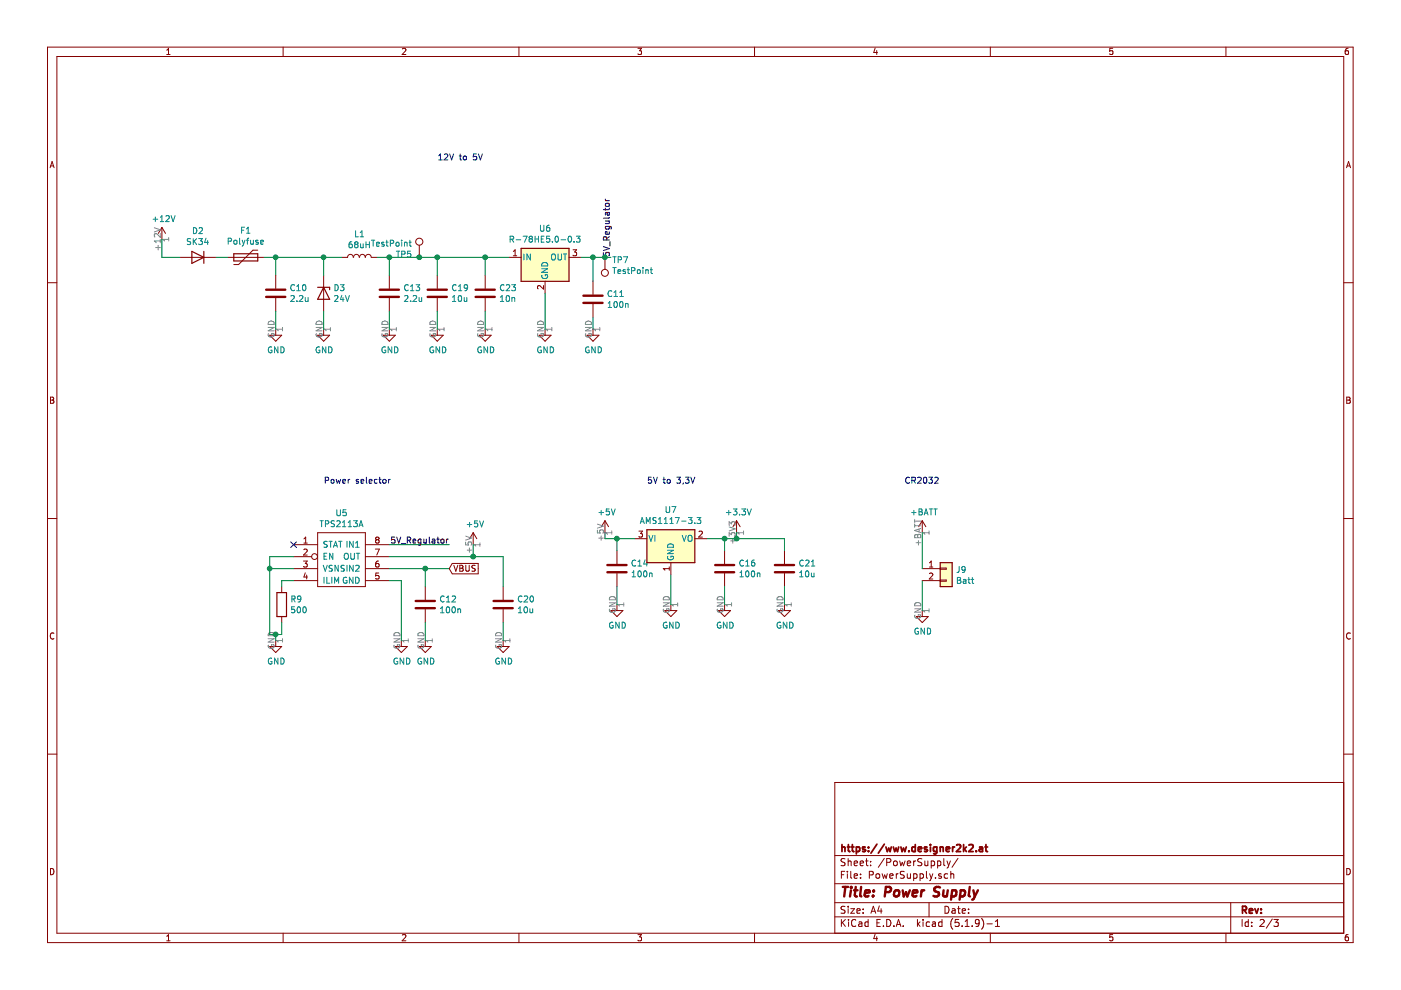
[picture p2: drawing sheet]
EESchema Schematic File Version 4
EELAYER 30 0
EELAYER END
$Descr A4 11693 8268
encoding utf-8
Sheet 2 3
Title "Power Supply"
Date ""
Rev ""
Comp "https://www.designer2k2.at"
Comment1 ""
Comment2 ""
Comment3 ""
Comment4 ""
$EndDescr
$Comp
L Regulator_Linear:AMS1117-3.3 U7
U 1 1
P 5600 4500
F 0 "U7" H 5600 4742 50  0000 C CNN
F 1 "AMS1117-3.3" H 5600 4651 50  0000 C CNN
F 2 "Package_TO_SOT_SMD:SOT-223-3_TabPin2" H 5600 4700 50  0001 C CNN
F 3 "http://www.advanced-monolithic.com/pdf/ds1117.pdf" H 5700 4250 50  0001 C CNN
F 4 "C6186" H 5600 4500 50  0001 C CNN "JLCPCB"
	1    5600 4500
	1    0    0    -1  
$EndComp
$Comp
L CanDisplayEGT:TPS2113A U5
U 1 1
P 2850 4700
F 0 "U5" H 2850 5115 50  0000 C CNN
F 1 "TPS2113A" H 2850 5024 50  0000 C CNN
F 2 "Package_SO:TSSOP-8_4.4x3mm_P0.65mm" H 2850 4700 50  0001 C CNN
F 3 "http://www.ti.com/lit/ds/sbvs045c/sbvs045c.pdf" H 2850 4700 50  0001 C CNN
F 4 "C130052" H 2850 4700 50  0001 C CNN "JLCPCB"
	1    2850 4700
	1    0    0    -1  
$EndComp
NoConn ~ 2450 4550
$Comp
L Device:R R9
U 1 1
P 2350 5050
F 0 "R9" H 2420 5096 50  0000 L CNN
F 1 "500" H 2420 5005 50  0000 L CNN
F 2 "Resistor_SMD:R_0603_1608Metric" V 2280 5050 50  0001 C CNN
F 3 "~" H 2350 5050 50  0001 C CNN
F 4 "C22808" H 2350 5050 50  0001 C CNN "JLCPCB"
	1    2350 5050
	1    0    0    -1  
$EndComp
Wire Wire Line
	2350 4850 2450 4850
$Comp
L power:GND #PWR041
U 1 1
P 2300 5350
F 0 "#PWR041" H 2300 5100 50  0001 C CNN
F 1 "GND" H 2305 5177 50  0000 C CNN
F 2 "" H 2300 5350 50  0001 C CNN
F 3 "" H 2300 5350 50  0001 C CNN
	1    2300 5350
	1    0    0    -1  
$EndComp
Wire Wire Line
	2300 5350 2300 5300
Wire Wire Line
	2300 5300 2350 5300
Wire Wire Line
	2300 5300 2250 5300
Wire Wire Line
	2250 4750 2450 4750
Connection ~ 2300 5300
Wire Wire Line
	2250 4750 2250 4650
Wire Wire Line
	2250 4650 2450 4650
$Comp
L power:GND #PWR044
U 1 1
P 3350 5350
F 0 "#PWR044" H 3350 5100 50  0001 C CNN
F 1 "GND" H 3355 5177 50  0000 C CNN
F 2 "" H 3350 5350 50  0001 C CNN
F 3 "" H 3350 5350 50  0001 C CNN
	1    3350 5350
	1    0    0    -1  
$EndComp
Wire Wire Line
	3350 4850 3250 4850
$Comp
L Device:C C12
U 1 1
P 3550 5050
F 0 "C12" H 3665 5096 50  0000 L CNN
F 1 "100n" H 3665 5005 50  0000 L CNN
F 2 "Capacitor_SMD:C_0603_1608Metric" H 3588 4900 50  0001 C CNN
F 3 "~" H 3550 5050 50  0001 C CNN
F 4 "C14663" H 3550 5050 50  0001 C CNN "JLCPCB"
	1    3550 5050
	1    0    0    -1  
$EndComp
$Comp
L power:GND #PWR045
U 1 1
P 3550 5350
F 0 "#PWR045" H 3550 5100 50  0001 C CNN
F 1 "GND" H 3555 5177 50  0000 C CNN
F 2 "" H 3550 5350 50  0001 C CNN
F 3 "" H 3550 5350 50  0001 C CNN
	1    3550 5350
	1    0    0    -1  
$EndComp
Wire Wire Line
	3250 4550 3750 4550
Text Label 3750 4550 2    50   ~ 0
5V_Regulator
$Comp
L power:+5V #PWR048
U 1 1
P 3950 4550
F 0 "#PWR048" H 3950 4400 50  0001 C CNN
F 1 "+5V" H 3965 4723 50  0000 C CNN
F 2 "" H 3950 4550 50  0001 C CNN
F 3 "" H 3950 4550 50  0001 C CNN
	1    3950 4550
	1    0    0    -1  
$EndComp
Wire Wire Line
	3950 4550 3950 4650
Wire Wire Line
	3250 4650 3950 4650
$Comp
L power:GND #PWR053
U 1 1
P 5600 5050
F 0 "#PWR053" H 5600 4800 50  0001 C CNN
F 1 "GND" H 5605 4877 50  0000 C CNN
F 2 "" H 5600 5050 50  0001 C CNN
F 3 "" H 5600 5050 50  0001 C CNN
	1    5600 5050
	1    0    0    -1  
$EndComp
Wire Wire Line
	5600 5050 5600 4800
$Comp
L Device:C C14
U 1 1
P 5150 4750
F 0 "C14" H 5265 4796 50  0000 L CNN
F 1 "100n" H 5265 4705 50  0000 L CNN
F 2 "Capacitor_SMD:C_0603_1608Metric" H 5188 4600 50  0001 C CNN
F 3 "~" H 5150 4750 50  0001 C CNN
F 4 "C14663" H 5150 4750 50  0001 C CNN "JLCPCB"
	1    5150 4750
	1    0    0    -1  
$EndComp
$Comp
L Device:C C16
U 1 1
P 6050 4750
F 0 "C16" H 6165 4796 50  0000 L CNN
F 1 "100n" H 6165 4705 50  0000 L CNN
F 2 "Capacitor_SMD:C_0603_1608Metric" H 6088 4600 50  0001 C CNN
F 3 "~" H 6050 4750 50  0001 C CNN
F 4 "C14663" H 6050 4750 50  0001 C CNN "JLCPCB"
	1    6050 4750
	1    0    0    -1  
$EndComp
$Comp
L power:GND #PWR051
U 1 1
P 5150 5050
F 0 "#PWR051" H 5150 4800 50  0001 C CNN
F 1 "GND" H 5155 4877 50  0000 C CNN
F 2 "" H 5150 5050 50  0001 C CNN
F 3 "" H 5150 5050 50  0001 C CNN
	1    5150 5050
	1    0    0    -1  
$EndComp
$Comp
L power:GND #PWR055
U 1 1
P 6050 5050
F 0 "#PWR055" H 6050 4800 50  0001 C CNN
F 1 "GND" H 6055 4877 50  0000 C CNN
F 2 "" H 6050 5050 50  0001 C CNN
F 3 "" H 6050 5050 50  0001 C CNN
	1    6050 5050
	1    0    0    -1  
$EndComp
Wire Wire Line
	6050 5050 6050 4900
Wire Wire Line
	6050 4600 6050 4500
Wire Wire Line
	6050 4500 5900 4500
Wire Wire Line
	5300 4500 5150 4500
Wire Wire Line
	5150 4500 5150 4600
Wire Wire Line
	5150 4900 5150 5050
$Comp
L power:+5V #PWR050
U 1 1
P 5050 4450
F 0 "#PWR050" H 5050 4300 50  0001 C CNN
F 1 "+5V" H 5065 4623 50  0000 C CNN
F 2 "" H 5050 4450 50  0001 C CNN
F 3 "" H 5050 4450 50  0001 C CNN
	1    5050 4450
	1    0    0    -1  
$EndComp
Connection ~ 5150 4500
$Comp
L power:+3.3V #PWR056
U 1 1
P 6150 4450
F 0 "#PWR056" H 6150 4300 50  0001 C CNN
F 1 "+3.3V" H 6165 4623 50  0000 C CNN
F 2 "" H 6150 4450 50  0001 C CNN
F 3 "" H 6150 4450 50  0001 C CNN
	1    6150 4450
	1    0    0    -1  
$EndComp
Wire Wire Line
	6150 4450 6150 4500
Wire Wire Line
	6150 4500 6050 4500
Connection ~ 6050 4500
Wire Wire Line
	5150 4500 5050 4500
Wire Wire Line
	5050 4500 5050 4450
$Comp
L Device:C C13
U 1 1
P 3250 2450
F 0 "C13" H 3365 2496 50  0000 L CNN
F 1 "2.2u" H 3365 2405 50  0000 L CNN
F 2 "Capacitor_SMD:C_0805_2012Metric" H 3288 2300 50  0001 C CNN
F 3 "~" H 3250 2450 50  0001 C CNN
F 4 "C49217" H 3250 2450 50  0001 C CNN "JLCPCB"
	1    3250 2450
	1    0    0    -1  
$EndComp
$Comp
L Device:D_Zener D3
U 1 1
P 2700 2450
F 0 "D3" V 2654 2530 50  0000 L CNN
F 1 "24V" V 2745 2530 50  0000 L CNN
F 2 "Diode_SMD:D_SOD-323" H 2700 2450 50  0001 C CNN
F 3 "~" H 2700 2450 50  0001 C CNN
F 4 "C463816" V 2700 2450 50  0001 C CNN "JLCPCB"
	1    2700 2450
	0    1    1    0   
$EndComp
$Comp
L Device:D D2
U 1 1
P 1650 2150
F 0 "D2" H 1650 1933 50  0000 C CNN
F 1 "SK34" H 1650 2024 50  0000 C CNN
F 2 "Diode_SMD:D_SMA" H 1650 2150 50  0001 C CNN
F 3 "~" H 1650 2150 50  0001 C CNN
F 4 "C65008" H 1650 2150 50  0001 C CNN "JLCPCB"
	1    1650 2150
	-1   0    0    1   
$EndComp
$Comp
L Device:Polyfuse F1
U 1 1
P 2050 2150
F 0 "F1" V 1825 2150 50  0000 C CNN
F 1 "Polyfuse" V 1916 2150 50  0000 C CNN
F 2 "Fuse:Fuse_1206_3216Metric_Castellated" H 2100 1950 50  0001 L CNN
F 3 "~" H 2050 2150 50  0001 C CNN
F 4 "C70082" V 2050 2150 50  0001 C CNN "JLCPCB"
	1    2050 2150
	0    1    1    0   
$EndComp
Wire Wire Line
	3250 2150 3250 2300
$Comp
L power:GND #PWR043
U 1 1
P 3250 2750
F 0 "#PWR043" H 3250 2500 50  0001 C CNN
F 1 "GND" H 3255 2577 50  0000 C CNN
F 2 "" H 3250 2750 50  0001 C CNN
F 3 "" H 3250 2750 50  0001 C CNN
	1    3250 2750
	1    0    0    -1  
$EndComp
Wire Wire Line
	3250 2750 3250 2600
$Comp
L Device:L L1
U 1 1
P 3000 2150
AR Path="/60404697/6041F7D6" Ref="L1"  Part="1" 
AR Path="/6041F7D6" Ref="L1"  Part="1" 
F 0 "L1" V 3190 2150 50  0000 C CNN
F 1 "68uH" V 3099 2150 50  0000 C CNN
F 2 "Inductor_SMD:L_6.3x6.3_H3" H 3000 2150 50  0001 C CNN
F 3 "~" H 3000 2150 50  0001 C CNN
F 4 "C86662" V 3000 2150 50  0001 C CNN "JLCPCB"
	1    3000 2150
	0    -1   -1   0   
$EndComp
Wire Wire Line
	2850 2150 2700 2150
Wire Wire Line
	2700 2150 2700 2300
$Comp
L power:GND #PWR042
U 1 1
P 2700 2750
F 0 "#PWR042" H 2700 2500 50  0001 C CNN
F 1 "GND" H 2705 2577 50  0000 C CNN
F 2 "" H 2700 2750 50  0001 C CNN
F 3 "" H 2700 2750 50  0001 C CNN
	1    2700 2750
	1    0    0    -1  
$EndComp
Wire Wire Line
	2700 2750 2700 2600
$Comp
L power:GND #PWR040
U 1 1
P 2300 2750
F 0 "#PWR040" H 2300 2500 50  0001 C CNN
F 1 "GND" H 2305 2577 50  0000 C CNN
F 2 "" H 2300 2750 50  0001 C CNN
F 3 "" H 2300 2750 50  0001 C CNN
	1    2300 2750
	1    0    0    -1  
$EndComp
Wire Wire Line
	2300 2750 2300 2600
Wire Wire Line
	2300 2300 2300 2150
Wire Wire Line
	2300 2150 2700 2150
Connection ~ 2700 2150
Wire Wire Line
	2300 2150 2200 2150
Connection ~ 2300 2150
Wire Wire Line
	1350 2150 1500 2150
$Comp
L power:GND #PWR059
U 1 1
P 7700 5100
F 0 "#PWR059" H 7700 4850 50  0001 C CNN
F 1 "GND" H 7705 4927 50  0000 C CNN
F 2 "" H 7700 5100 50  0001 C CNN
F 3 "" H 7700 5100 50  0001 C CNN
	1    7700 5100
	1    0    0    -1  
$EndComp
$Comp
L power:+BATT #PWR058
U 1 1
P 7700 4450
F 0 "#PWR058" H 7700 4300 50  0001 C CNN
F 1 "+BATT" H 7715 4623 50  0000 C CNN
F 2 "" H 7700 4450 50  0001 C CNN
F 3 "" H 7700 4450 50  0001 C CNN
	1    7700 4450
	1    0    0    -1  
$EndComp
$Comp
L power:+12V #PWR039
U 1 1
P 1350 2000
F 0 "#PWR039" H 1350 1850 50  0001 C CNN
F 1 "+12V" H 1365 2173 50  0000 C CNN
F 2 "" H 1350 2000 50  0001 C CNN
F 3 "" H 1350 2000 50  0001 C CNN
	1    1350 2000
	1    0    0    -1  
$EndComp
Wire Wire Line
	1350 2000 1350 2150
Wire Wire Line
	3250 2150 3500 2150
Wire Wire Line
	3150 2150 3250 2150
Connection ~ 3250 2150
Wire Wire Line
	1800 2150 1900 2150
Wire Wire Line
	2350 5300 2350 5200
Wire Wire Line
	2350 4900 2350 4850
Wire Wire Line
	2250 4750 2250 5300
Connection ~ 2250 4750
Wire Wire Line
	3250 4750 3550 4750
Wire Wire Line
	3550 5350 3550 5200
Wire Wire Line
	3350 5350 3350 4850
Wire Wire Line
	3550 4900 3550 4750
Connection ~ 3550 4750
Wire Wire Line
	3550 4750 3750 4750
Text Notes 3650 1350 0    50   ~ 0
12V to 5V
Text Notes 2700 4050 0    50   ~ 0
Power selector
Text Notes 5400 4050 0    50   ~ 0
5V to 3,3V 
Text Notes 7550 4050 0    50   ~ 0
CR2032
Text GLabel 3750 4750 2    50   Input ~ 0
VBUS
$Comp
L Connector:TestPoint TP?
U 1 1
P 3500 2150
AR Path="/602B10DF" Ref="TP?"  Part="1" 
AR Path="/60404697/602B10DF" Ref="TP5"  Part="1" 
F 0 "TP5" H 3442 2176 50  0000 R CNN
F 1 "TestPoint" H 3442 2267 50  0000 R CNN
F 2 "TestPoint:TestPoint_Pad_D2.0mm" H 3700 2150 50  0001 C CNN
F 3 "~" H 3700 2150 50  0001 C CNN
	1    3500 2150
	1    0    0    -1  
$EndComp
$Comp
L Regulator_Switching:R-78E5.0-0.5 U6
U 1 1
P 4550 2150
F 0 "U6" H 4550 2392 50  0000 C CNN
F 1 "R-78HE5.0-0.3" H 4550 2301 50  0000 C CNN
F 2 "Converter_DCDC:Converter_DCDC_RECOM_R-78E-0.5_THT" H 4600 1900 50  0001 L CIN
F 3 "https://www.recom-power.com/pdf/Innoline/R-78Exx-0.5.pdf" H 4550 2150 50  0001 C CNN
F 4 "193-6473" H 4550 2150 50  0001 C CNN "RS"
	1    4550 2150
	1    0    0    -1  
$EndComp
Wire Wire Line
	3500 2150 3650 2150
Connection ~ 3500 2150
Wire Wire Line
	4550 2450 4550 2750
$Comp
L power:GND #PWR046
U 1 1
P 4550 2750
F 0 "#PWR046" H 4550 2500 50  0001 C CNN
F 1 "GND" H 4555 2577 50  0000 C CNN
F 2 "" H 4550 2750 50  0001 C CNN
F 3 "" H 4550 2750 50  0001 C CNN
	1    4550 2750
	1    0    0    -1  
$EndComp
Wire Wire Line
	5050 2150 4950 2150
Connection ~ 5050 2150
$Comp
L Connector:TestPoint TP?
U 1 1
P 5050 2150
AR Path="/602ADC09" Ref="TP?"  Part="1" 
AR Path="/60404697/602ADC09" Ref="TP7"  Part="1" 
F 0 "TP7" H 4992 2176 50  0000 R CNN
F 1 "TestPoint" H 4992 2267 50  0000 R CNN
F 2 "TestPoint:TestPoint_Pad_D2.0mm" H 5250 2150 50  0001 C CNN
F 3 "~" H 5250 2150 50  0001 C CNN
	1    5050 2150
	-1   0    0    1   
$EndComp
Wire Wire Line
	4950 2750 4950 2650
$Comp
L power:GND #PWR057
U 1 1
P 4950 2750
F 0 "#PWR057" H 4950 2500 50  0001 C CNN
F 1 "GND" H 4955 2577 50  0000 C CNN
F 2 "" H 4950 2750 50  0001 C CNN
F 3 "" H 4950 2750 50  0001 C CNN
	1    4950 2750
	1    0    0    -1  
$EndComp
Wire Wire Line
	4950 2150 4850 2150
Connection ~ 4950 2150
Wire Wire Line
	4950 2350 4950 2150
Wire Wire Line
	5100 2150 5050 2150
Text Label 5100 2150 1    50   ~ 0
5V_Regulator
$Comp
L Device:C C11
U 1 1
P 4950 2500
F 0 "C11" H 5065 2546 50  0000 L CNN
F 1 "100n" H 5065 2455 50  0000 L CNN
F 2 "Capacitor_SMD:C_0603_1608Metric" H 4988 2350 50  0001 C CNN
F 3 "~" H 4950 2500 50  0001 C CNN
F 4 "C14663" H 4950 2500 50  0001 C CNN "JLCPCB"
	1    4950 2500
	1    0    0    -1  
$EndComp
$Comp
L Device:C C10
U 1 1
P 2300 2450
F 0 "C10" H 2415 2496 50  0000 L CNN
F 1 "2.2u" H 2415 2405 50  0000 L CNN
F 2 "Capacitor_SMD:C_0805_2012Metric" H 2338 2300 50  0001 C CNN
F 3 "~" H 2300 2450 50  0001 C CNN
F 4 "C49217" H 2300 2450 50  0001 C CNN "JLCPCB"
	1    2300 2450
	1    0    0    -1  
$EndComp
$Comp
L Connector_Generic:Conn_01x02 J9
U 1 1
P 7900 4750
F 0 "J9" H 7980 4742 50  0000 L CNN
F 1 "Batt" H 7980 4651 50  0000 L CNN
F 2 "Connector_PinHeader_2.54mm:PinHeader_1x02_P2.54mm_Vertical" H 7900 4750 50  0001 C CNN
F 3 "~" H 7900 4750 50  0001 C CNN
	1    7900 4750
	1    0    0    -1  
$EndComp
Wire Wire Line
	7700 4450 7700 4750
Wire Wire Line
	7700 4850 7700 5100
$Comp
L Device:C C20
U 1 1
P 4200 5050
F 0 "C20" H 4315 5096 50  0000 L CNN
F 1 "10u" H 4315 5005 50  0000 L CNN
F 2 "Capacitor_SMD:C_1206_3216Metric" H 4238 4900 50  0001 C CNN
F 3 "~" H 4200 5050 50  0001 C CNN
F 4 "C13585" H 4200 5050 50  0001 C CNN "JLCPCB"
	1    4200 5050
	1    0    0    -1  
$EndComp
$Comp
L power:GND #PWR066
U 1 1
P 4200 5350
F 0 "#PWR066" H 4200 5100 50  0001 C CNN
F 1 "GND" H 4205 5177 50  0000 C CNN
F 2 "" H 4200 5350 50  0001 C CNN
F 3 "" H 4200 5350 50  0001 C CNN
	1    4200 5350
	1    0    0    -1  
$EndComp
Wire Wire Line
	4200 5350 4200 5200
Wire Wire Line
	4200 4900 4200 4650
Wire Wire Line
	4200 4650 3950 4650
Connection ~ 3950 4650
$Comp
L Device:C C21
U 1 1
P 6550 4750
F 0 "C21" H 6665 4796 50  0000 L CNN
F 1 "10u" H 6665 4705 50  0000 L CNN
F 2 "Capacitor_SMD:C_1206_3216Metric" H 6588 4600 50  0001 C CNN
F 3 "~" H 6550 4750 50  0001 C CNN
F 4 "C13585" H 6550 4750 50  0001 C CNN "JLCPCB"
	1    6550 4750
	1    0    0    -1  
$EndComp
$Comp
L power:GND #PWR067
U 1 1
P 6550 5050
F 0 "#PWR067" H 6550 4800 50  0001 C CNN
F 1 "GND" H 6555 4877 50  0000 C CNN
F 2 "" H 6550 5050 50  0001 C CNN
F 3 "" H 6550 5050 50  0001 C CNN
	1    6550 5050
	1    0    0    -1  
$EndComp
Wire Wire Line
	6550 5050 6550 4900
Wire Wire Line
	6550 4600 6550 4500
Wire Wire Line
	6550 4500 6150 4500
Connection ~ 6150 4500
$Comp
L Device:C C19
U 1 1
P 3650 2450
F 0 "C19" H 3765 2496 50  0000 L CNN
F 1 "10u" H 3765 2405 50  0000 L CNN
F 2 "Capacitor_SMD:C_1206_3216Metric" H 3688 2300 50  0001 C CNN
F 3 "~" H 3650 2450 50  0001 C CNN
F 4 "C13585" H 3650 2450 50  0001 C CNN "JLCPCB"
	1    3650 2450
	1    0    0    -1  
$EndComp
$Comp
L power:GND #PWR063
U 1 1
P 3650 2750
F 0 "#PWR063" H 3650 2500 50  0001 C CNN
F 1 "GND" H 3655 2577 50  0000 C CNN
F 2 "" H 3650 2750 50  0001 C CNN
F 3 "" H 3650 2750 50  0001 C CNN
	1    3650 2750
	1    0    0    -1  
$EndComp
Wire Wire Line
	3650 2750 3650 2600
Wire Wire Line
	3650 2300 3650 2150
Connection ~ 3650 2150
$Comp
L Device:C C23
U 1 1
P 4050 2450
F 0 "C23" H 4165 2496 50  0000 L CNN
F 1 "10n" H 4165 2405 50  0000 L CNN
F 2 "Capacitor_SMD:C_0805_2012Metric" H 4088 2300 50  0001 C CNN
F 3 "~" H 4050 2450 50  0001 C CNN
F 4 "C1710" H 4050 2450 50  0001 C CNN "JLCPCB"
	1    4050 2450
	1    0    0    -1  
$EndComp
$Comp
L power:GND #PWR076
U 1 1
P 4050 2750
F 0 "#PWR076" H 4050 2500 50  0001 C CNN
F 1 "GND" H 4055 2577 50  0000 C CNN
F 2 "" H 4050 2750 50  0001 C CNN
F 3 "" H 4050 2750 50  0001 C CNN
	1    4050 2750
	1    0    0    -1  
$EndComp
Wire Wire Line
	4050 2750 4050 2600
Wire Wire Line
	4050 2300 4050 2150
Wire Wire Line
	3650 2150 4050 2150
Wire Wire Line
	4050 2150 4250 2150
Connection ~ 4050 2150
$EndSCHEMATC
